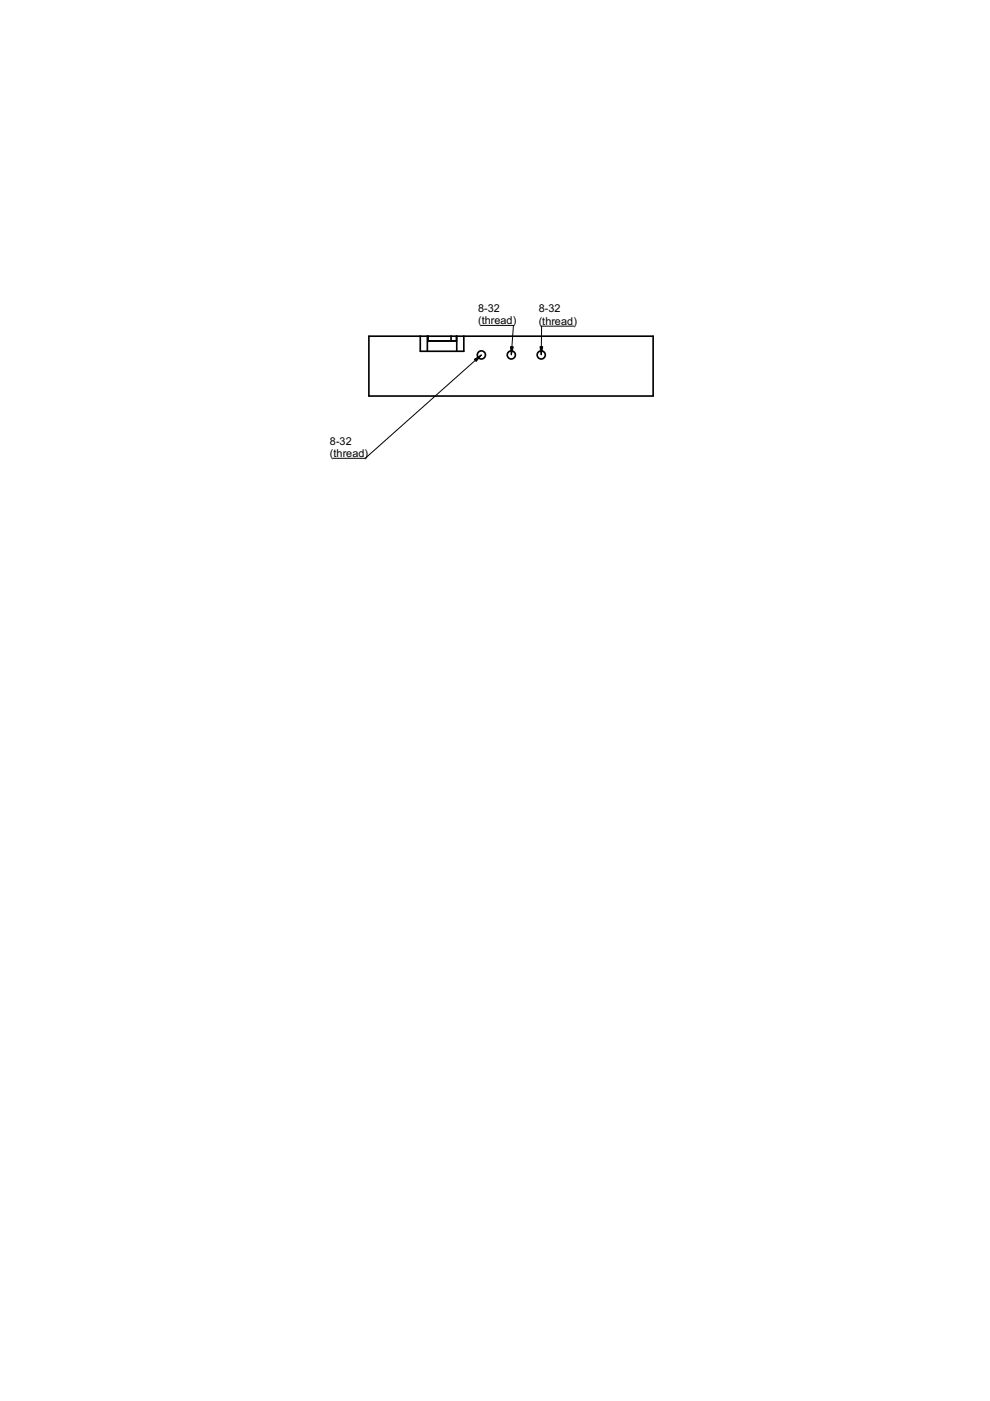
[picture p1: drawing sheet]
<svg xmlns="http://www.w3.org/2000/svg" width="210mm" height="297mm" viewBox="0 0 210 297" stroke-linecap="round" stroke-linejoin="round" font-family="sans-serif">
<g fill="none" stroke="#000" stroke-width=".35">
<path d="M78.2 71.3h60.3v12.7h-60.3zM89.1 71.3v3.2h9.2v-3.2M90.6 71.3v3.2M90.8 71.3v1h6v-1M95.6 71.3v1M96.8 71.3v3.2"/>
<circle cx="102.1" cy="75.3" r=".86"/>
<circle cx="108.4" cy="75.3" r=".86"/>
<circle cx="114.8" cy="75.3" r=".86"/>
</g>
<path d="M102 69h6.9l-.5 6.3M102.1 75.3l-24.7 21.9h-6.8M108.3 77.6h.1M121.7 69.1h-6.9v6.2" fill="none" stroke="#000" stroke-width=".21"/>
<path d="M100.6 76.2l1.5-.9-1.1 1.3zM108.2 73.5h.6l-.4 1.8zM114.5 73.5h.6l-.3 1.8z" fill="#000" stroke="#000" stroke-width=".21"/>
<g font-size="2.3">
<text x="101.4" y="66.1">8-32</text>
<text x="101.4" y="68.8">(thread)</text>
<text x="114.2" y="66.3">8-32</text>
<text x="114.2" y="68.9">(thread)</text>
<text x="70" y="94.3">8-32</text>
<text x="70" y="97">(thread)</text>
</g>
</svg>
